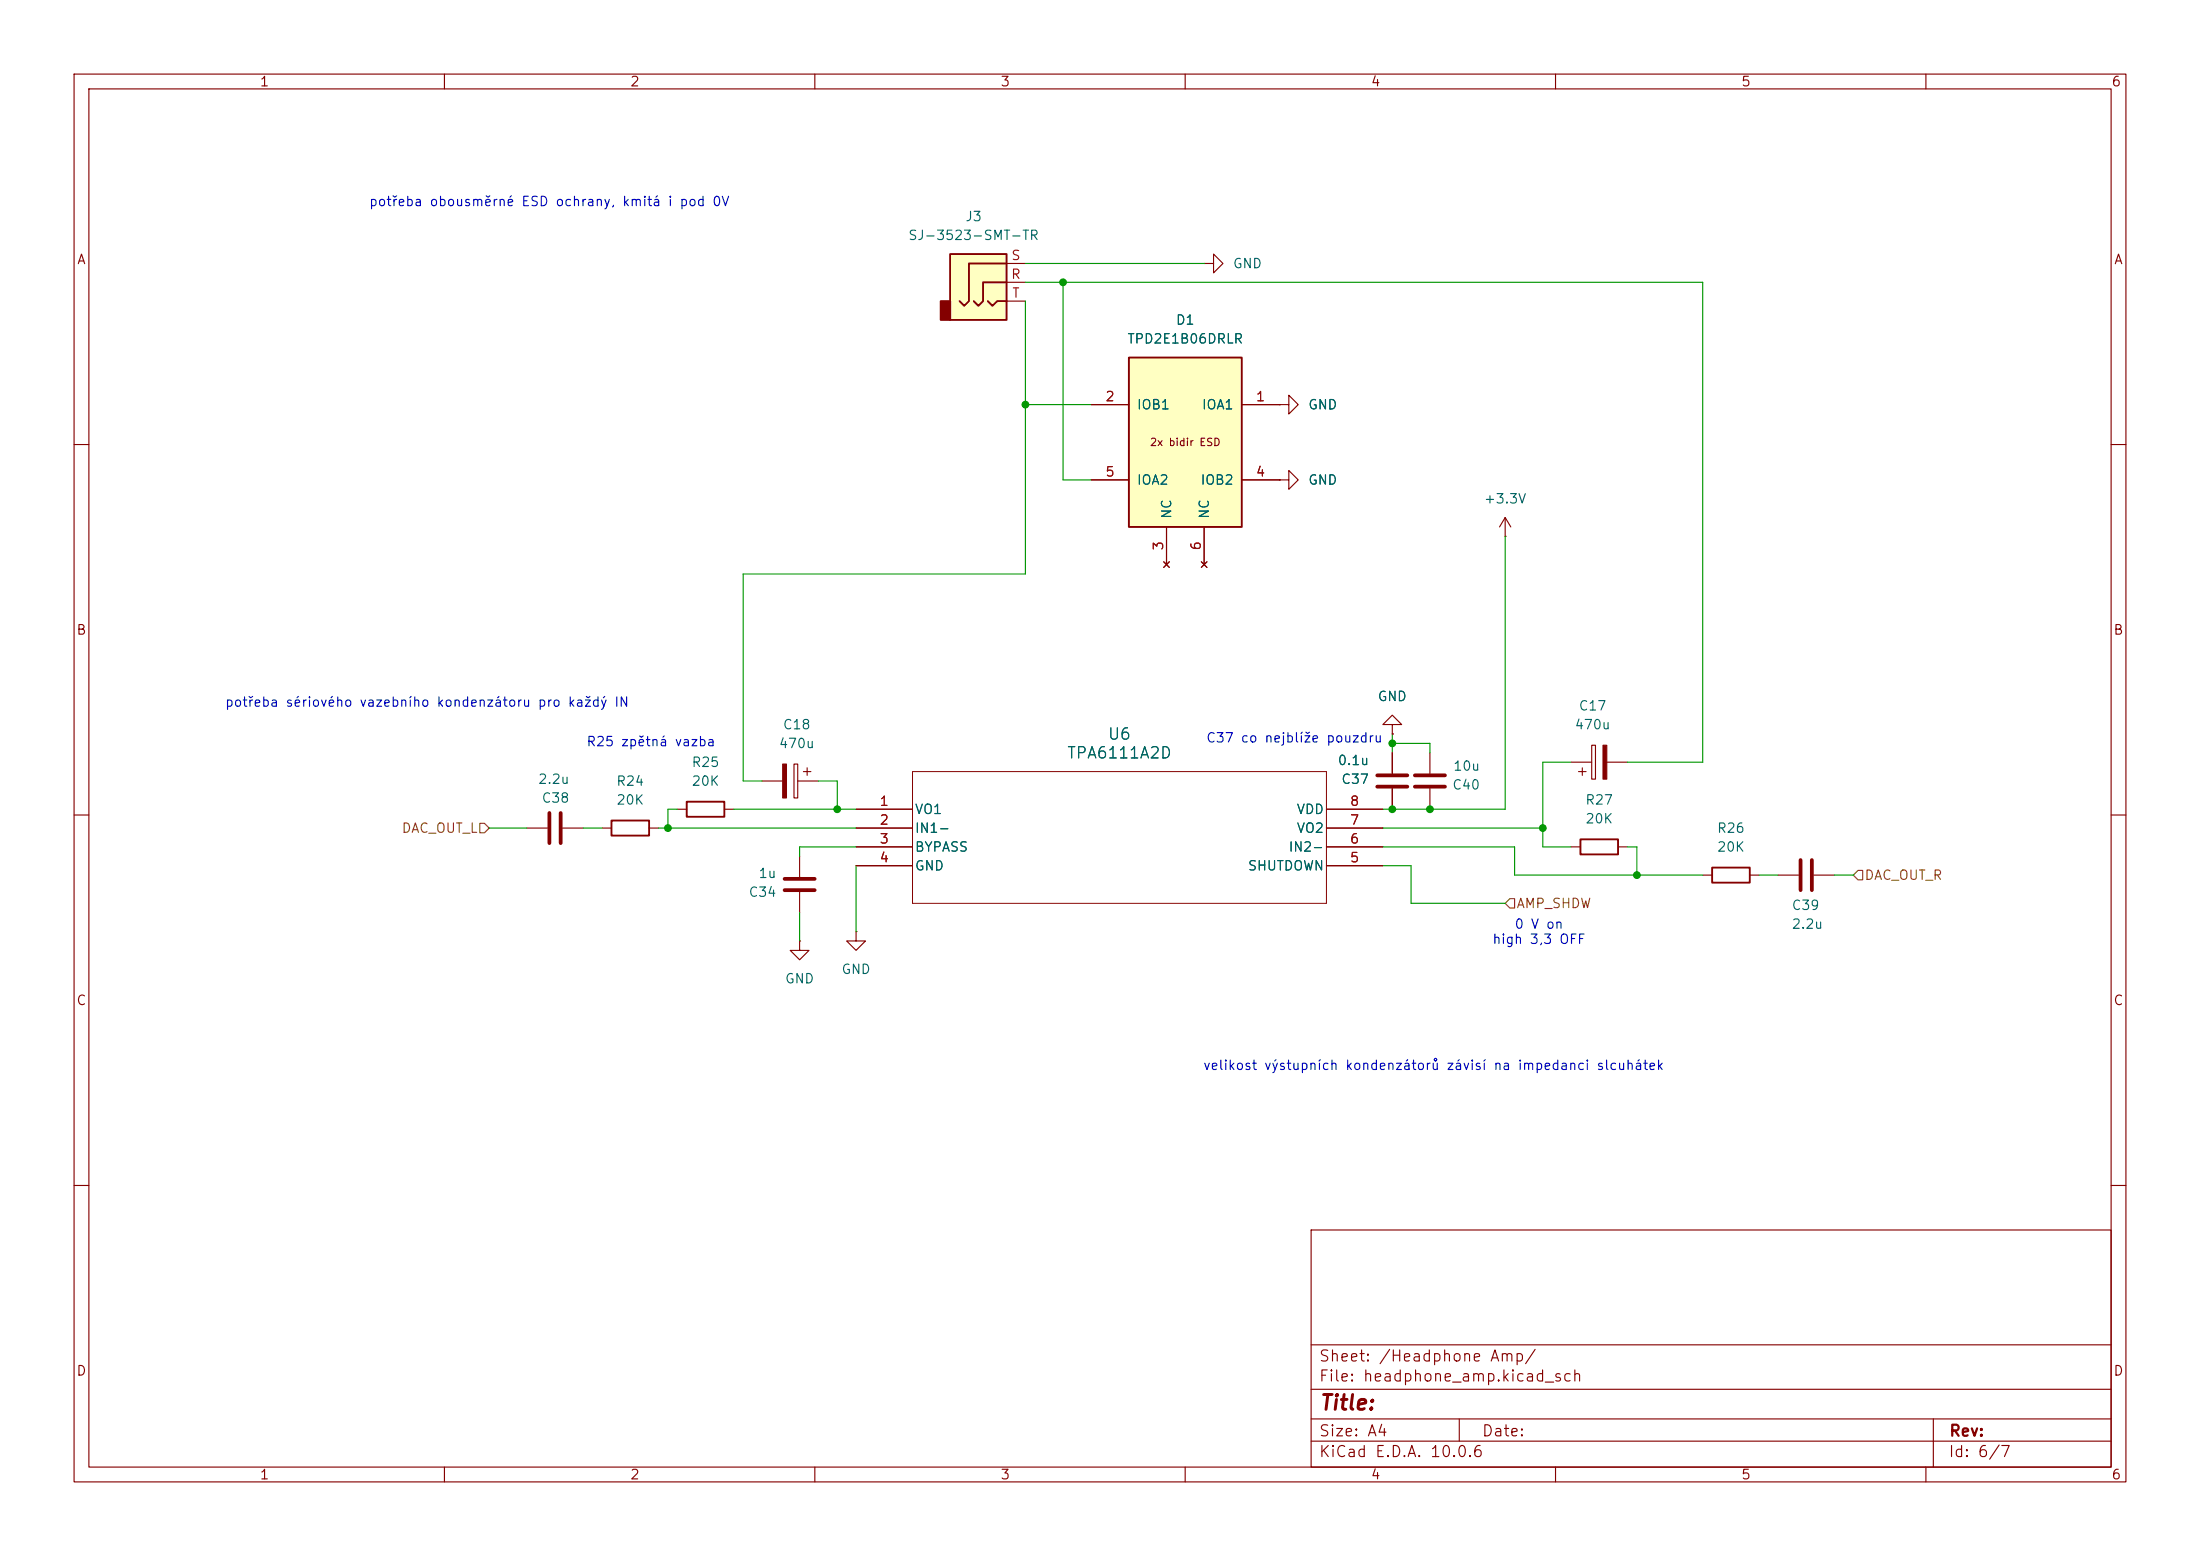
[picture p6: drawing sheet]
<svg xmlns="http://www.w3.org/2000/svg" width="297mm" height="210mm" viewBox="0 0 297 210" stroke-linecap="round" stroke-linejoin="round" font-family="sans-serif">
<g fill="none" stroke="#840000" stroke-width=".15">
<path d="M10 10h277v190h-277zM12 12h273v186h-273zM60 10v2M110 10v2M160 10v2M210 10v2M260 10v2M10 60h2M285 60h2M10 110h2M71.1 111.8h2.8M75.9 111.8h2.8"/>
<path d="M81.3 111.8h1.2M87.6 111.8h1.3M107.9 115.6v2.8M188 101.6v2.8M188 106.4v2.8M193 101.6v2.8M193 106.4v2.8M212.1 102.9h2.8M213.1 104.1h1M213.6 103.6v1M214.9 100.6h.5v4.6h-.5zM216.9 102.9h2.8"/>
<path d="M285 110h2M107.9 127v1.3h1.3l-1.3 1.2-1.2-1.2h1.2M107.9 127h.1M107.9 120.4v2.8M115.6 125.7v1.3h1.2l-1.2 1.3-1.3-1.3h1.3M115.6 125.7h.1M10 160h2M177 166h108v32h-108zM285 160h2M60 198v2M110 198v2M160 198v2"/>
<path d="M177 194.5h108M177 191.5h108M177 187.5h108M177 181.5h108M197 191.5v3M210 198v2M260 198v2M261 191.5v6.5"/>
</g>
<path d="M74.2 109.7v4.1M75.7 109.7v4.1M105.9 118.6h4.1M185.9 104.6h4.1M185.9 106.2h4.1M191 104.6h4.1M191 106.2h4.1M105.9 120.1h4.1" fill="none" stroke="#840000" stroke-width=".51"/>
<path d="M216.4 100.6h.5v4.6h-.5z" fill="#840000" stroke="#840000" stroke-width=".15"/>
<path d="M82.5 110.7h5.1v2.1h-5.1z" fill="none" stroke="#840000" stroke-width=".25"/>
<path d="M152.4 48.3h15.2v22.8h-15.2z" fill="#ffffc2"/>
<path d="M152.4 48.3h15.2v22.8h-15.2zM231.1 117.1h5.1v2h-5.1z" fill="none" stroke="#840000" stroke-width=".25"/>
<g fill="none" stroke="#840000" stroke-width=".15">
<path d="M147.3 54.6h5.1M167.6 54.6h5.1M147.3 64.8h5.1M157.1 75.8l.8 .8M157.5 71.1v5.1M157.9 75.8l-.8 .8M162.2 75.8l.7 .8M162.6 71.1v5.1M162.9 75.8l-.7 .8M167.6 64.8h5.1M188 97.8h1.2l-1.2-1.3-1.3 1.3h1.3v1.3M188 99.1h.1"/>
<path d="M229.9 118.1h1.2M236.2 118.1h1.3"/>
</g>
<path d="M128.3 34.3h7.6v8.9h-7.6z" fill="#ffffc2"/>
<path d="M127 40.6h1.3v2.6h-1.3z" fill="#840000" stroke="#840000" stroke-width=".25"/>
<path d="M128.3 34.3h7.6v8.9h-7.6zM135.9 38.1h-3.2v2.5l-.6 .7-.7-.7M135.9 35.6h-5.1v5l-.6 .7-.7-.7M133.3 40.6l.7 .7 .6-.7h1.3M92.7 108.2h5.1v2h-5.1zM213.4 113.3h5v2h-5z" fill="none" stroke="#840000" stroke-width=".25"/>
<g fill="none" stroke="#840000" stroke-width=".15">
<path d="M135.9 38.1h2.5M135.9 35.6h2.5M162.6 35.6h1.2v-1.3l1.3 1.3-1.3 1.2v-1.2M162.6 35.6h.1M135.9 40.6h2.5M147.3 54.6h5.1M167.6 54.6h5.1M172.7 54.6h1.3v-1.3l1.3 1.3-1.3 1.3v-1.3M172.7 54.6h.1M147.3 64.8h5.1M157.1 75.8l.8 .8M157.5 71.1v5.1"/>
<path d="M157.9 75.8l-.8 .8M162.2 75.8l.7 .8M162.6 71.1v5.1M162.9 75.8l-.7 .8M167.6 64.8h5.1M172.7 64.8h1.3v-1.3l1.3 1.3-1.3 1.2v-1.2M172.7 64.8h.1M203.2 72.4h.1M203.2 69.9l-.8 1.2M203.2 69.9l.8 1.2M203.2 69.9v2.5M188 99.1h.1"/>
<path d="M91.4 109.2h1.3M97.8 109.2h1.3M102.9 105.4h2.8M107.2 103.1h.5v4.6h-.5zM107.7 105.4h2.8M108.5 104.1h1M109 103.6v1M115.6 109.2h7.6M115.6 114.3h7.6M115.6 111.8h7.6M115.6 116.8h7.6M179.1 109.2h7.6"/>
<path d="M179.1 114.3h7.6M179.1 111.8h7.6M179.1 116.8h7.6M188 101.6v2.8M188 106.4v2.8M212.1 114.3h1.3M218.4 114.3h1.3M240 118.1h2.8M244.9 118.1h2.7"/>
</g>
<path d="M243.1 116.1v4M244.6 116.1v4" fill="none" stroke="#840000" stroke-width=".51"/>
<path d="M105.7 103.1h.5v4.6h-.5z" fill="#840000" stroke="#840000" stroke-width=".15"/>
<path d="M123.2 104.1h55.9v17.8h-55.9z" fill="none" stroke="#840000" stroke-width=".14"/>
<path d="M64.8 111.1h.6l.6 .7-.6 .6h-.6zM250.8 117.5h.7v1.2h-.7l-.6-.6zM203.8 121.3h.7v1.3h-.7l-.6-.7z" fill="none" stroke="#725600" stroke-width=".15"/>
<g fill="none" stroke="#009600" stroke-width=".15">
<path d="M138.4 38.1h91.5v64.8h-10.2M138.4 35.6h24.2M143.5 38.1v26.7h3.8M138.4 40.6v36.9h-38.1v27.9h2.6M138.4 54.6h8.9M203.2 72.4v36.8h-16.5M188 99.1v2.5M66 111.8h5.1M78.7 111.8h2.6M88.9 111.8h26.7M91.4 109.2h-1.2v2.6M99.1 109.2h16.5"/>
<path d="M110.5 105.4h2.5v3.8M115.6 114.3h-7.7v1.3M115.6 116.8v8.9M186.7 111.8h21.6M186.7 116.8h3.8v5.1h12.7M186.7 114.3h17.8v3.8h25.4M188 100.3h5v1.3M212.1 102.9h-3.8v11.4h3.8M219.7 114.3h1.3v3.8M237.5 118.1h2.5M247.6 118.1h2.6M107.9 123.2v3.8"/>
</g>
<g fill="#009600" stroke="#009600" stroke-width=".14">
<circle cx="90.2" cy="111.8" r=".46"/>
<circle cx="143.5" cy="38.1" r=".46"/>
<circle cx="138.4" cy="54.6" r=".46"/>
<circle cx="113" cy="109.2" r=".46"/>
<circle cx="188" cy="100.3" r=".46"/>
<circle cx="188" cy="109.2" r=".46"/>
<circle cx="193" cy="109.2" r=".46"/>
<circle cx="208.3" cy="111.8" r=".46"/>
<circle cx="221" cy="118.1" r=".46"/>
</g>
<text font-size="2" fill="#840000" x="178" y="190.8">Title:</text>
<g font-size="1.5" fill="#006464">
<text x="149.5" y="100.2">U6</text>
<text x="143.9" y="102.8">TPA6111A2D</text>
</g>
<g font-size="1.5" fill="#840000">
<text x="178" y="184.1">Sheet: /Headphone Amp/</text>
<text x="178" y="186.8">File: headphone_amp.kicad_sch</text>
<text x="178" y="197">KiCad E.D.A. 10.0.6</text>
<text x="178" y="194.2">Size: A4</text>
<text x="200" y="194.2">Date:</text>
<text x="263" y="197">Id: 6/7</text>
<text x="263" y="194.2">Rev:</text>
</g>
<g font-size="1.3" fill="#840000">
<text x="35" y="12">1</text>
<text x="85" y="12">2</text>
<text x="135" y="12">3</text>
<text x="185" y="12">4</text>
<text x="235" y="12">5</text>
<text x="285" y="12">6</text>
<text x="10.3" y="36">A</text>
<text x="285.3" y="36">A</text>
<text x="10.2" y="86">B</text>
<text x="285.2" y="86">B</text>
<text x="10.2" y="136">C</text>
<text x="285.2" y="136">C</text>
<text x="10.2" y="186">D</text>
<text x="285.2" y="186">D</text>
<text x="35" y="200">1</text>
<text x="85" y="200">2</text>
<text x="135" y="200">3</text>
<text x="185" y="200">4</text>
<text x="235" y="200">5</text>
<text x="285" y="200">6</text>
</g>
<g font-size="1.3" fill="#0000c2">
<text x="49.7" y="28.1">potřeba obousměrné ESD ochrany, kmitá i pod 0V</text>
<text x="30.3" y="95.7">potřeba sériového vazebního kondenzátoru pro každý IN</text>
<text x="79.1" y="101">R25 zpětná vazba</text>
<text x="162.7" y="100.5">C37 co nejblíže pouzdru</text>
<text x="204.4" y="125.7">0 V on</text>
<text x="201.4" y="127.7">high 3,3 OFF</text>
<text x="162.3" y="144.7">velikost výstupních kondenzátorů závisí na impedanci slcuhátek</text>
</g>
<g font-size="1.3" fill="#006464">
<text x="122.5" y="32.7">SJ-3523-SMT-TR</text>
<text x="130.2" y="30.2">J3</text>
<text x="166.4" y="36.5">GND</text>
<text x="152.1" y="46.7">TPD2E1B06DRLR</text>
<text x="158.7" y="44.1">D1</text>
<text x="153.4" y="55.6">IOB1</text>
<text x="162.2" y="55.6">IOA1</text>
<text x="176.5" y="55.6">GND</text>
<text x="153.4" y="65.7">IOA2</text>
<text x="162" y="65.7">IOB2</text>
<text x="176.5" y="65.7">GND</text>
<text x="158.4" y="70.1" transform="rotate(-90 158.4 70.1)">NC</text>
<text x="163.5" y="70.1" transform="rotate(-90 163.5 70.1)">NC</text>
<text x="200.2" y="68.3">+3.3V</text>
<text x="185.9" y="94.9">GND</text>
<text x="105.1" y="101.3">470u</text>
<text x="105.6" y="98.8">C18</text>
<text x="212.5" y="98.8">470u</text>
<text x="213" y="96.2">C17</text>
<text x="72.6" y="106.1">2.2u</text>
<text x="83.1" y="106.4">R24</text>
<text x="93.3" y="103.8">R25</text>
<text x="93.3" y="106.4">20K</text>
<text x="180.5" y="103.6">0.1u</text>
<text x="181" y="106.1">C37</text>
<text x="196" y="106.9">C40</text>
<text x="196.1" y="104.3">10u</text>
<text x="73" y="108.7">C38</text>
<text x="83.1" y="108.9">20K</text>
<text x="123.4" y="110.2">VO1</text>
<text x="123.4" y="112.7">IN1-</text>
<text x="175" y="112.7">VO2</text>
<text x="175" y="110.2">VDD</text>
<text x="213.9" y="108.9">R27</text>
<text x="213.9" y="111.5">20K</text>
<text x="231.7" y="112.7">R26</text>
<text x="102.3" y="118.8">1u</text>
<text x="123.4" y="115.3">BYPASS</text>
<text x="123.4" y="117.8">GND</text>
<text x="168.4" y="117.8">SHUTDOWN</text>
<text x="173.9" y="115.3">IN2-</text>
<text x="231.7" y="115.3">20K</text>
<text x="101" y="121.4">C34</text>
<text x="241.8" y="123.1">C39</text>
<text x="241.8" y="125.7">2.2u</text>
<text x="113.5" y="131.8">GND</text>
<text x="105.9" y="133">GND</text>
</g>
<g font-size="1.3" fill="#a90000">
<text x="136.4" y="35.4">S</text>
<text x="136.4" y="38">R</text>
<text x="136.5" y="40.5">T</text>
<text x="149.1" y="54.5">2</text>
<text x="169.4" y="54.5">1</text>
<text x="149.1" y="64.6">5</text>
<text x="169.4" y="64.6">4</text>
<text x="157.3" y="74.4" transform="rotate(-90 157.3 74.4)">3</text>
<text x="162.4" y="74.4" transform="rotate(-90 162.4 74.4)">6</text>
<text x="118.6" y="109.1">1</text>
<text x="118.6" y="111.6">2</text>
<text x="182.1" y="111.6">7</text>
<text x="182.1" y="109.1">8</text>
<text x="118.6" y="114.2">3</text>
<text x="118.6" y="116.7">4</text>
<text x="182.1" y="116.7">5</text>
<text x="182.1" y="114.2">6</text>
</g>
<g font-size="1.3" fill="#725600">
<text x="54.1" y="112.7">DAC_OUT_L</text>
<text x="251.6" y="119.1">DAC_OUT_R</text>
<text x="204.6" y="122.9">AMP_SHDW</text>
</g>
<text font-size="1" fill="#840000" x="155.2" y="60.4">2x bidir ESD</text>
</svg>
